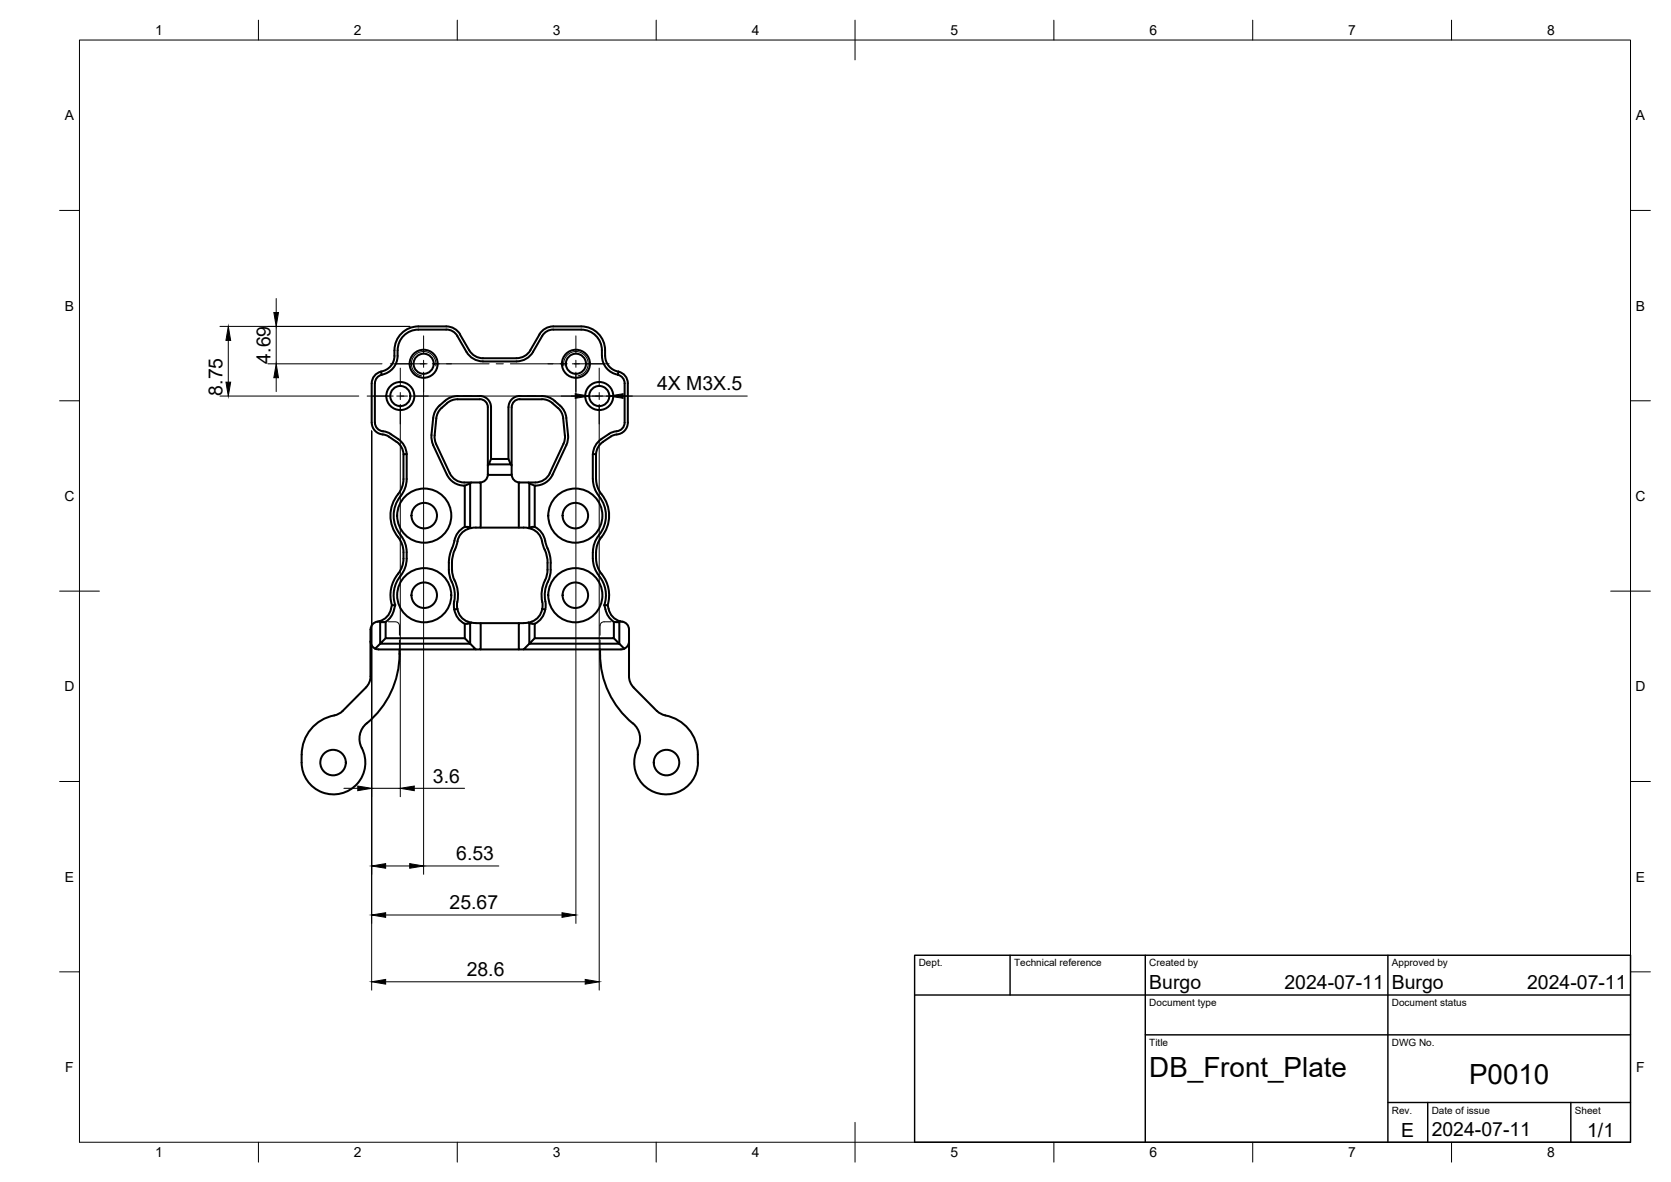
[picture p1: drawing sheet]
<svg xmlns="http://www.w3.org/2000/svg" width="420mm" height="297mm" viewBox="0 0 420 297" stroke-linecap="round" stroke-linejoin="round" font-family="sans-serif">
<!-- layer: Visible -->
<g fill="none" stroke="#000" stroke-width=".51">
<path d="M93.5 96.3v9.9a2.99 2.99 0 0 0 2.8 3M94.3 96.3v9.9M95.8 93.4l.2 .8M95.8 93.4a2.99 2.99 0 0 0-2.3 2.9M96 94.2a2.19 2.19 0 0 0-1.7 2.1M99.2 88a4.3 4.3 0 0 1-3.4 5.4M99.2 88a6 6 0 0 1 6-6h7l1.8 .4 1.3 1.1 2.7 4.5M100 88a5.1 5.1 0 0 1-4 6.2M112.2 82.8h-7a5.2 5.2 0 0 0-5.2 5.2M112.2 82.8a3.1 3.1 0 0 1 2.8 1.6l2.3 4a4.9 4.9 0 0 0 4.1 2.4h8.5a4.8 4.8 0 0 0 4.1-2.4l2.3-4a3.2 3.2 0 0 1 2.8-1.6M120.6 99.5h-5.5a6.5 6.5 0 0 0-5 2.8l-.9 1.6-.3 1.1-.4 4.8 .4 2M120.7 99.5a2.8 2.8 0 0 1 2.8 2.8v13h4.3v-13a2.85 2.85 0 0 1 2.9-2.8l6.2 .1 1.6 .5 1 .6"/>
<path d="M133.4 88l-1.2 1.3-1.7 .7h-9.1l-1.1-.2-1.1-.5-1.2-1.3M139.1 82.8h7a5.2 5.2 0 0 1 5.2 5.2M151.3 88a5.2 5.2 0 0 0 3.3 6l.8 .2 .1-.8M152.1 88a6 6 0 0 0-6-6h-7l-1.7 .4-1.4 1.1-2.7 4.5M152.1 88v1.4M152.2 89.4a4 4 0 0 0 3.3 4M155.4 94.2a2.19 2.19 0 0 1 1.7 2.1M155.5 93.4a2.99 2.99 0 0 1 2.4 2.9M157.1 96.3v9.9a2.54 2.54 0 0 1-2.9 2.3l-1.1 .5M157.9 96.3v9.9a3.3 3.3 0 0 1-3.6 3.1l-.7 .4a6.6 6.6 0 0 0-3.5 3.2l-.2 1.2M94.3 106.2a2.54 2.54 0 0 0 2.8 2.3l1.1 .5M96.3 109.2l1.4 .5a6.5 6.5 0 0 1 3.5 3.2l.3 1.2"/>
<path d="M98.2 109.1l1.9 1.2M100.1 110.4l1.4 1.3 .5 1.2 .3 1.2M108.9 111.9l3.5 7.4M112.4 119.3a4.8 4.8 0 0 0 4.3 2.7M120.6 100.3l-6 .1-1.4 .4-.8 .5a6.4 6.4 0 0 0-2.5 2.8l-.6 5.3 .1 1.3 3.7 8.2a4 4 0 0 0 3.6 2.3h1.7l-.2 .3M120.7 100.3a2 2 0 0 1 2 2v14.6l.2-.2M122.7 116.9v2.4h6v-2.4M122.7 119.2a2 2 0 0 1-2 2M123.5 115.3l-.6 1.4h5.5l-.6-1.4M128.7 119.2a2 2 0 0 0 2 2M139 119.3a4.8 4.8 0 0 1-4.4 2.7M139.4 100.7a5.9 5.9 0 0 1 3 4.3l.4 4.3-.1 1.6-3.8 8.4"/>
<path d="M140.3 102.5l-1.8-1.5-1.3-.6-6.5-.1a2.04 2.04 0 0 0-2 2v14.6l-.3-.2M140.3 102.5l.6 .8 .6 1.3 .5 4.8M142 109.4l-.1 1.7-3.7 7.8a3.9 3.9 0 0 1-3.6 2.3M149.9 114.1v6.3a7 7 0 0 0 2 4.7 8.6 8.6 0 0 1-1 10.4 8.5 8.5 0 0 0 .9 9.4 8.5 8.5 0 0 1 1 7.2l.2 .9M149.9 114.1h-.8v6.3M151.2 110.4l-1.3 1.3-.6 1.2-.2 1.2M153.1 109.1l-1.9 1.2M100.1 135a8.3 8.3 0 0 1 0 9.2M100.1 124.2l.9-1.5 .4-1.7 .1-6.9h.8v6.3a7.7 7.7 0 0 1-2.2 5.1 7.9 7.9 0 0 0 1 9.5 9.3 9.3 0 0 1-.9 10.4 7.7 7.7 0 0 0-.8 6.7M100.1 124.2a8.5 8.5 0 0 0 0 10.8M114.4 138.1a10.5 10.5 0 0 0-.6 6.2l.1 .5a10.2 10.2 0 0 1 1 7.3l.1 .9-.8 .2M116.7 122.1h.2v10.3"/>
<path d="M116.9 122.1l1.3-.6v11M116.9 132.4h.5M116.9 132.4a5.8 5.8 0 0 0-2.9 4.6 11.2 11.2 0 0 0-1.1 6.2l.1 1.5 .6 1.5M117.4 132.4l.8 .1M118.2 132.5l.2 .2M118.4 121.2h2.5v11.4a4.9 4.9 0 0 0-6 4.3l-.5 1.2M120.9 132.6h10.8M131.7 132.6l1.2 .1M132.9 121.2h-2.4v11.4M132.9 132.7a4.4 4.4 0 0 1 3.6 4.2l.4 1.2M133.1 132.6l-.2 .1M134.5 122.1l-1.4-.6v11.1"/>
<path d="M134.5 132.4a5.8 5.8 0 0 1 2.9 4.6 11.1 11.1 0 0 1 1.1 6.2l-.2 1.5-.5 1.5M134.5 132.4l-1.4 .1M134.6 122.1h-.1v10.3M134.6 121.2h-1.7l.2 .3M137 138.1a10.4 10.4 0 0 1 .6 5.6l-.2 1.1a10.2 10.2 0 0 0-1 7.3l-.1 .9M149.1 138.8v1.6M149.1 120.4a7.7 7.7 0 0 0 2.1 5.1 7.9 7.9 0 0 1-1 9.5l-.8 1.8-.3 2M95.4 156.1l.2 .2M95.4 156.1a2.19 2.19 0 0 0-2.2 2.1v11.8l-.3 1.5-.9 1.3-5.9 5.9-1.1 .8a10.5 10.5 0 0 0-9.1 8.9v1.2M97 156.3v4.1h19.9M97 156.3h-1.4v5.5l-1.3 1.2M98.5 152.1h.9"/>
<path d="M99.1 153.1l-.8 1.8-1.3 1.4M99.4 152.1l-.3 1M100.1 144.2a8.5 8.5 0 0 0-1.6 7.9 4.5 4.5 0 0 1-3.1 4M113.6 146.2a8.5 8.5 0 0 1 .5 5.7 5.2 5.2 0 0 0 2.8 4.9M115 153a4.4 4.4 0 0 0 4.7 3.6h1.2v6.6h-1.2M116.9 156.8v3.6M118.2 156.7v5.1M118.2 156.6l-1.3 .2M118.4 156.5l-.2 .2M120.9 156.6h9.6M131.7 156.6h-1.2v6.6h1.2M132.9 156.5l.2 .2"/>
<path d="M132.9 156.5l-1.2 .1M133.1 156.7v5.1l-1.4 1.4h24.4l.9-.2M133.1 156.6l1.4 .2M134.5 156.8v3.6h19.8v-4.1h1.4v5.5l1.3 1.2M136.3 153l.8 .2M136.3 153a4.1 4.1 0 0 1-3.4 3.5M137.8 146.2a8.5 8.5 0 0 0-.6 5.7 5.2 5.2 0 0 1-2.7 4.9M149.1 140.4a7.6 7.6 0 0 0 2 5 7.7 7.7 0 0 1 .8 6.7M151.9 152.1l.1 .2a6 6 0 0 0 2.4 4M152 152.1h.8M153 153a4 4 0 0 0 3 3.1M156 156.1l-.3 .2"/>
<path d="M156 156.1l.4 .1M156.4 156.2a2 2 0 0 1 1.8 2v12.3l.5 1.4 .6 .9M93.2 161.2a2 2 0 0 0 1.2 1.8M97 160.4l-1.4 1.4h22.6M100.4 163.2a22.9 22.9 0 0 1-8.8 19.1 5.3 5.3 0 0 0-.2 6.5 8 8 0 0 1-6.1 10.7 8 8 0 0 1-9.5-7.9v-2M116.9 160.4l1.3 1.4M118.2 161.8l1.5 1.4h-24.5l-.8-.2M120.9 163.2h9.6M134.5 160.4l-1.4 1.4h22.6l-1.4-1.4M150.9 163.2a23 23 0 0 0 8.8 19.1 5.3 5.3 0 0 1 .3 6.5 8 8 0 0 0 6.1 10.7 8 8 0 0 0 9.4-7.9M158.2 161.2a2 2 0 0 1-1.2 1.8M159.3 172.8l5.9 5.9"/>
<path d="M165.2 178.7l1.2 .8a11.4 11.4 0 0 1 7.4 4.6 11.3 11.3 0 0 1 1.7 7.6"/>
<circle cx="100.7" cy="99.5" r="2.53"/>
<circle cx="100.7" cy="99.5" r="3.5"/>
<circle cx="106.5" cy="91.4" r="2.53"/>
<circle cx="106.5" cy="91.4" r="3.5"/>
<circle cx="144.8" cy="91.4" r="2.53"/>
<circle cx="144.8" cy="91.4" r="3.5"/>
<circle cx="150.7" cy="99.5" r="2.53"/>
<circle cx="150.7" cy="99.5" r="3.5"/>
<circle cx="106.7" cy="129.6" r="3.2"/>
<circle cx="106.7" cy="129.6" r="6.8"/>
<circle cx="144.7" cy="129.6" r="3.2"/>
<circle cx="144.7" cy="129.6" r="6.8"/>
<circle cx="106.7" cy="149.6" r="6.8"/>
<circle cx="106.7" cy="149.6" r="3.2"/>
<circle cx="144.7" cy="149.6" r="3.2"/>
<circle cx="144.7" cy="149.6" r="6.8"/>
<circle cx="83.7" cy="191.6" r="3.2"/>
<circle cx="167.6" cy="191.6" r="3.2"/>
</g>
<!-- layer: Hidden -->
<path d="M94.7 156.3h1.8M97.7 156.3h1.7a1 1 0 0 1 1 1v2.3M153.6 156.3h-1.7a1 1 0 0 0-1 1v2.3M154.8 156.3h1.8M100.4 160.8v2.4M150.9 160.8v2.4" fill="none" stroke="#000" stroke-width=".25"/>
<!-- layer: Visible Narrow -->
<path d="M109.6 91.9a3.1 3.1 0 0 0-2.5-3.5 3.1 3.1 0 0 0-3.6 2.5 3.1 3.1 0 0 0 2.5 3.5M141.8 91.9a3.1 3.1 0 0 1 2.5-3.5 3.1 3.1 0 0 1 3.5 2.5 3.1 3.1 0 0 1-2.5 3.5" fill="none" stroke="#000" stroke-width=".25"/>
<!-- layer: BORDER -->
<g fill="none" stroke="#000" stroke-width=".25">
<path d="M20 10.1h390v276.9h-390zM65 5.1v5M115 5.1v5M165 5.1v5M215 5.1v10M265 5.1v5M315 5.1v5M365 5.1v5M15 52.9h5M410 52.9h5M15 100.7h5M410 100.7h5"/>
<path d="M15 148.6h10M405 148.6h10M15 196.4h5M410 196.4h5M15 244.2h5M410 244.2h5M65 287v5M115 287v5M165 287v5M215 282.1v9.9M265 287v5M315 287v5"/>
<path d="M365 287v5"/>
</g>
<!-- layer: TITLEBLOCK -->
<path d="M230 240.1h180v46.9h-180zM230 250h180M254 240.1v9.9M288 240.1v46.9M349 240.1v46.9M288 260.1h122M349 277.1h61M359 277.1v9.9M395 277.1v9.9" fill="none" stroke="#000" stroke-width=".36"/>
<!-- layer: FD_Dimensions -->
<g fill="none" stroke="#000" stroke-width=".25">
<path d="M69.4 75v3.5M55.3 82h47.8M55.3 99.5h34.9M57.4 85.5v10.5M67.4 91.4h28.7M69.4 82v9.4M69.4 94.9v3.5M106.5 93.5v126.2M141.1 99.5h3.5M144.8 93.5v138.6M148.1 99.5h5.1M156.7 99.5h31.2"/>
<path d="M93.5 108.3v140.5M100.6 101.6v98.6M150.7 101.6v147.2M86.5 198.1h3.5M93.5 198.1h7.1M104.2 198.1h12.6M97 217.6h6M106.5 217.6h18.9M97 229.9h44.3M97 246.7h50.2"/>
</g>
<g fill="#000" stroke="#000" stroke-width=".25">
<path d="M68.9 78.5h1.1l-.6 3.5zM57.4 82l.6 3.5h-1.2zM56.8 96h1.2l-.6 3.5zM69.4 91.4l.6 3.5h-1.1zM144.6 98.9l3.5 .6-3.5 .6zM153.2 99.5l3.5-.6v1.2zM90 197.5l3.5 .6-3.5 .6zM100.6 198.1l3.6-.6v1.2zM93.5 217.6l3.5-.6v1.2zM103 217l3.5 .6-3.5 .6zM93.5 229.9l3.5-.5v1.1zM141.3 229.4l3.5 .5-3.5 .6z"/>
<path d="M93.5 246.7l3.5-.6v1.2zM147.2 246.1l3.5 .6-3.5 .6z"/>
</g>
<!-- layer: Smart Centers -->
<g fill="none" stroke="#000" stroke-width=".25">
<path d="M92.3 99.5h6.6M98.1 91.4h9.3M99.8 99.5h2.6M100.6 92.5v4.3M100.6 98.6v1.8M103.3 99.5h11.6M106.5 84.4v4.3M106.5 90.5v1.8M106.5 94.1v4.4M108.7 91.4h14.3M116.7 99.5h1.8M120.3 99.5h10.7"/>
<path d="M124.8 91.4h1.8M128.3 91.4h14.3M132.8 99.5h1.8M136.4 99.5h11.6M143.9 91.4h9.3M144.8 84.4v4.3M144.8 90.5v1.8M144.8 94.1v4.4M148.9 99.5h2.7M150.7 92.5v4.3M150.7 98.6v1.8M152.4 99.5h6.6"/>
<path d="M100.6 102.2v4.4M150.7 102.2v4.4"/>
</g>
<g font-size="7">
<text x="289" y="270.6">DB_Front_Plate</text>
<text x="369.4" y="272.3">P0010</text>
</g>
<g font-size="4.9">
<text x="68" y="91.4" transform="rotate(-90 68 91.4)">4.69</text>
<text x="55.9" y="99.4" transform="rotate(-90 55.9 99.4)">8.75</text>
<text x="165.2" y="98.1">4X M3X.5</text>
<text x="108.9" y="196.6">3.6</text>
<text x="114.7" y="216.2">6.53</text>
<text x="113.1" y="228.5">25.67</text>
<text x="117.3" y="245.3">28.6</text>
<text x="289" y="248.5">Burgo</text>
<text x="323" y="248.5">2024-07-11</text>
<text x="350" y="248.5">Burgo</text>
<text x="384" y="248.5">2024-07-11</text>
<text x="352.3" y="285.7">E</text>
<text x="360" y="285.5">2024-07-11</text>
<text x="399.1" y="285.7">1/1</text>
</g>
<g font-size="3.5">
<text x="39" y="8.8">1</text>
<text x="89" y="8.8">2</text>
<text x="139" y="8.8">3</text>
<text x="189" y="8.8">4</text>
<text x="239" y="8.8">5</text>
<text x="289" y="8.8">6</text>
<text x="339" y="8.8">7</text>
<text x="389" y="8.8">8</text>
<text x="16.3" y="30.2">A</text>
<text x="411.3" y="30.2">A</text>
<text x="16.3" y="78">B</text>
<text x="411.3" y="78">B</text>
<text x="16.2" y="125.9">C</text>
<text x="411.2" y="125.9">C</text>
<text x="16.2" y="173.7">D</text>
<text x="411.2" y="173.7">D</text>
<text x="16.3" y="221.6">E</text>
<text x="411.3" y="221.6">E</text>
<text x="16.4" y="269.4">F</text>
<text x="411.4" y="269.4">F</text>
<text x="39" y="290.8">1</text>
<text x="89" y="290.8">2</text>
<text x="139" y="290.8">3</text>
<text x="189" y="290.8">4</text>
<text x="239" y="290.8">5</text>
<text x="289" y="290.8">6</text>
<text x="339" y="290.8">7</text>
<text x="389" y="290.8">8</text>
</g>
<g font-size="2.5">
<text x="231" y="242.9">Dept.</text>
<text x="255" y="242.9">Technical reference</text>
<text x="289" y="242.9">Created by</text>
<text x="350" y="242.9">Approved by</text>
<text x="289" y="252.8">Document type</text>
<text x="350" y="252.8">Document status</text>
<text x="289" y="262.9">Title</text>
<text x="350" y="262.9">DWG No.</text>
<text x="350" y="279.9">Rev.</text>
<text x="360" y="279.9">Date of issue</text>
<text x="396" y="279.9">Sheet</text>
</g>
</svg>
